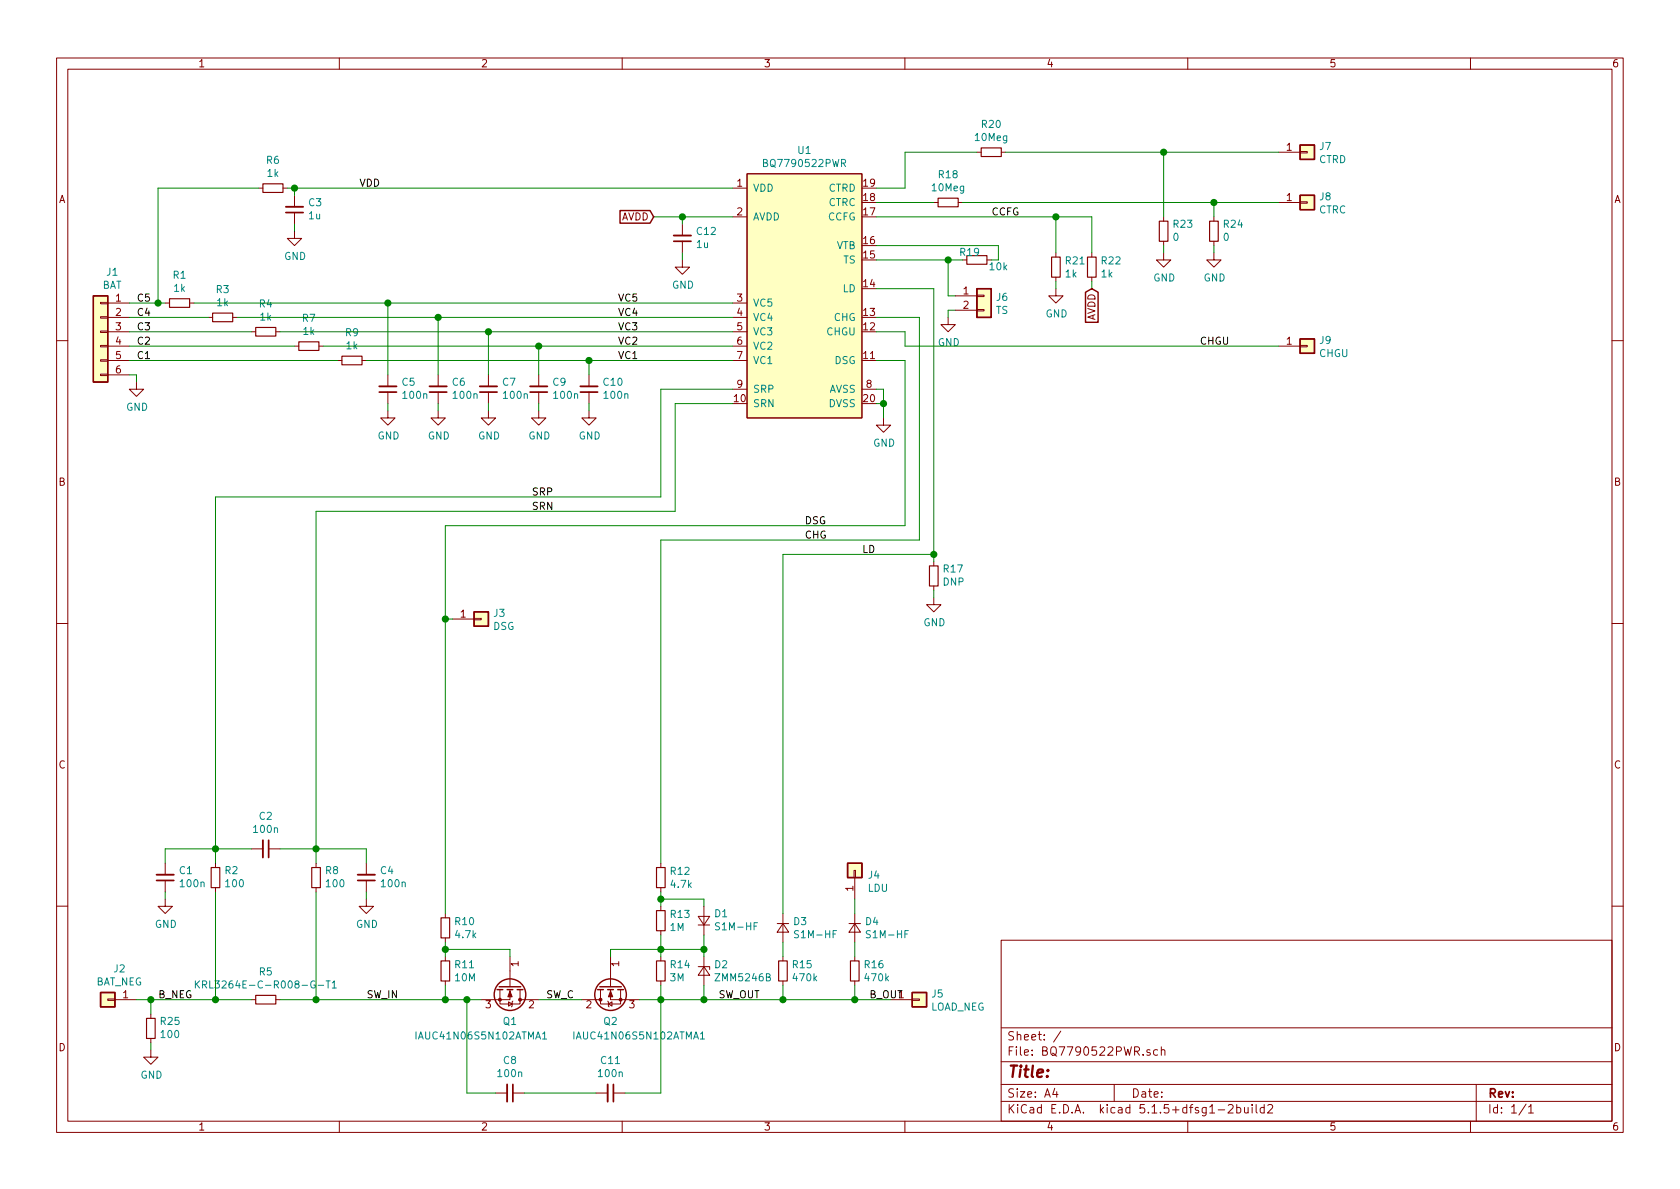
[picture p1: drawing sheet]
EESchema Schematic File Version 4
EELAYER 30 0
EELAYER END
$Descr A4 11693 8268
encoding utf-8
Sheet 1 1
Title ""
Date ""
Rev ""
Comp ""
Comment1 ""
Comment2 ""
Comment3 ""
Comment4 ""
$EndDescr
$Comp
L BQ7790522PWR:BQ7790522PWR U1
U 1 1
P 5200 1300
F 0 "U1" H 5600 1565 50  0000 C CNN
F 1 "BQ7790522PWR" H 5600 1474 50  0000 C CNN
F 2 "Package_SO:TSSOP-20_4.4x6.5mm_P0.65mm" H 5200 1300 50  0001 C CNN
F 3 "" H 5200 1300 50  0001 C CNN
	1    5200 1300
	1    0    0    -1  
$EndComp
$Comp
L Connector_Generic:Conn_01x06 J1
U 1 1
P 700 2300
F 0 "J1" H 618 2717 50  0000 C CNN
F 1 "BAT" H 618 2626 50  0000 C CNN
F 2 "Connector_JST:JST_PH_B6B-PH-K_1x06_P2.00mm_Vertical" H 700 2300 50  0001 C CNN
F 3 "~" H 700 2300 50  0001 C CNN
	1    700  2300
	-1   0    0    -1  
$EndComp
$Comp
L Connector_Generic:Conn_01x01 J2
U 1 1
P 750 6950
F 0 "J2" H 668 7167 50  0000 C CNN
F 1 "BAT_NEG" H 668 7076 50  0000 C CNN
F 2 "BQ7790522PWR:PTH_M3" H 750 6950 50  0001 C CNN
F 3 "~" H 750 6950 50  0001 C CNN
	1    750  6950
	-1   0    0    -1  
$EndComp
$Comp
L Connector_Generic:Conn_01x01 J5
U 1 1
P 6400 6950
F 0 "J5" H 6480 6992 50  0000 L CNN
F 1 "LOAD_NEG" H 6480 6901 50  0000 L CNN
F 2 "BQ7790522PWR:PTH_M3" H 6400 6950 50  0001 C CNN
F 3 "~" H 6400 6950 50  0001 C CNN
	1    6400 6950
	1    0    0    -1  
$EndComp
$Comp
L Device:Q_NMOS_GDS Q1
U 1 1
P 3550 6850
F 0 "Q1" V 3799 6850 50  0000 C CNN
F 1 "IAUC41N06S5N102ATMA1" V 3900 6650 50  0000 C CNN
F 2 "BQ7790522PWR:IAUC41N06S5N102" H 3750 6950 50  0001 C CNN
F 3 "~" H 3550 6850 50  0001 C CNN
	1    3550 6850
	0    1    1    0   
$EndComp
$Comp
L Device:Q_NMOS_GDS Q2
U 1 1
P 4250 6850
F 0 "Q2" V 4499 6850 50  0000 C CNN
F 1 "IAUC41N06S5N102ATMA1" V 4600 6650 50  0000 C CNN
F 2 "BQ7790522PWR:IAUC41N06S5N102" H 4450 6950 50  0001 C CNN
F 3 "~" H 4250 6850 50  0001 C CNN
	1    4250 6850
	0    -1   1    0   
$EndComp
$Comp
L power:GND #PWR01
U 1 1
P 950 2650
F 0 "#PWR01" H 950 2400 50  0001 C CNN
F 1 "GND" H 955 2477 50  0000 C CNN
F 2 "" H 950 2650 50  0001 C CNN
F 3 "" H 950 2650 50  0001 C CNN
	1    950  2650
	1    0    0    -1  
$EndComp
Wire Wire Line
	900  2600 950  2600
Wire Wire Line
	950  2600 950  2650
$Comp
L power:GND #PWR02
U 1 1
P 1050 7300
F 0 "#PWR02" H 1050 7050 50  0001 C CNN
F 1 "GND" H 1055 7127 50  0000 C CNN
F 2 "" H 1050 7300 50  0001 C CNN
F 3 "" H 1050 7300 50  0001 C CNN
	1    1050 7300
	1    0    0    -1  
$EndComp
Wire Wire Line
	950  6950 1050 6950
Wire Wire Line
	1050 6950 1050 7050
$Comp
L Device:R_Small R5
U 1 1
P 1850 6950
F 0 "R5" V 1654 6950 50  0000 C CNN
F 1 "KRL3264E-C-R008-G-T1" V 1745 6950 50  0000 C CNN
F 2 "Resistor_SMD:R_2512_6332Metric" H 1850 6950 50  0001 C CNN
F 3 "~" H 1850 6950 50  0001 C CNN
	1    1850 6950
	0    1    1    0   
$EndComp
$Comp
L Device:C_Small C8
U 1 1
P 3550 7600
F 0 "C8" V 3321 7600 50  0000 C CNN
F 1 "100n" V 3412 7600 50  0000 C CNN
F 2 "Capacitor_SMD:C_0805_2012Metric" H 3550 7600 50  0001 C CNN
F 3 "~" H 3550 7600 50  0001 C CNN
	1    3550 7600
	0    1    1    0   
$EndComp
$Comp
L Device:C_Small C11
U 1 1
P 4250 7600
F 0 "C11" V 4021 7600 50  0000 C CNN
F 1 "100n" V 4112 7600 50  0000 C CNN
F 2 "Capacitor_SMD:C_0805_2012Metric" H 4250 7600 50  0001 C CNN
F 3 "~" H 4250 7600 50  0001 C CNN
	1    4250 7600
	0    1    1    0   
$EndComp
Wire Wire Line
	4150 7600 3650 7600
Wire Wire Line
	3450 7600 3250 7600
Wire Wire Line
	3250 7600 3250 6950
Wire Wire Line
	3250 6950 3350 6950
Wire Wire Line
	3750 6950 4050 6950
Wire Wire Line
	4350 7600 4600 7600
Wire Wire Line
	4600 7600 4600 6950
Wire Wire Line
	4600 6950 4450 6950
Connection ~ 3250 6950
$Comp
L Device:R_Small R11
U 1 1
P 3100 6750
F 0 "R11" H 3159 6796 50  0000 L CNN
F 1 "10M" H 3159 6705 50  0000 L CNN
F 2 "Resistor_SMD:R_0805_2012Metric" H 3100 6750 50  0001 C CNN
F 3 "~" H 3100 6750 50  0001 C CNN
	1    3100 6750
	1    0    0    -1  
$EndComp
$Comp
L Device:R_Small R10
U 1 1
P 3100 6450
F 0 "R10" H 3159 6496 50  0000 L CNN
F 1 "4.7k" H 3159 6405 50  0000 L CNN
F 2 "Resistor_SMD:R_0805_2012Metric" H 3100 6450 50  0001 C CNN
F 3 "~" H 3100 6450 50  0001 C CNN
	1    3100 6450
	1    0    0    -1  
$EndComp
Wire Wire Line
	3550 6650 3550 6600
Wire Wire Line
	3550 6600 3100 6600
Wire Wire Line
	3100 6600 3100 6550
Wire Wire Line
	3100 6650 3100 6600
Connection ~ 3100 6600
Wire Wire Line
	3100 6850 3100 6950
Wire Wire Line
	3100 6950 3250 6950
$Comp
L Device:R_Small R14
U 1 1
P 4600 6750
F 0 "R14" H 4659 6796 50  0000 L CNN
F 1 "3M" H 4659 6705 50  0000 L CNN
F 2 "Resistor_SMD:R_0805_2012Metric" H 4600 6750 50  0001 C CNN
F 3 "~" H 4600 6750 50  0001 C CNN
	1    4600 6750
	1    0    0    -1  
$EndComp
$Comp
L Device:D_Zener_Small D2
U 1 1
P 4900 6750
F 0 "D2" V 4854 6818 50  0000 L CNN
F 1 "ZMM5246B" V 4945 6818 50  0000 L CNN
F 2 "Diode_SMD:D_MiniMELF" V 4900 6750 50  0001 C CNN
F 3 "~" V 4900 6750 50  0001 C CNN
	1    4900 6750
	0    1    1    0   
$EndComp
Wire Wire Line
	4250 6650 4250 6600
Wire Wire Line
	4250 6600 4600 6600
Wire Wire Line
	4900 6600 4900 6650
Wire Wire Line
	4600 6650 4600 6600
Connection ~ 4600 6600
Wire Wire Line
	4600 6600 4900 6600
Wire Wire Line
	4600 6850 4600 6950
Connection ~ 4600 6950
Wire Wire Line
	4600 6950 4900 6950
Wire Wire Line
	4900 6850 4900 6950
Connection ~ 4900 6950
$Comp
L Device:R_Small R13
U 1 1
P 4600 6400
F 0 "R13" H 4659 6446 50  0000 L CNN
F 1 "1M" H 4659 6355 50  0000 L CNN
F 2 "Resistor_SMD:R_0805_2012Metric" H 4600 6400 50  0001 C CNN
F 3 "~" H 4600 6400 50  0001 C CNN
	1    4600 6400
	1    0    0    -1  
$EndComp
$Comp
L Device:D_Small D1
U 1 1
P 4900 6400
F 0 "D1" V 4946 6332 50  0000 R CNN
F 1 "S1M-HF" V 4855 6332 50  0000 R CNN
F 2 "Diode_SMD:D_SMA" V 4900 6400 50  0001 C CNN
F 3 "~" V 4900 6400 50  0001 C CNN
	1    4900 6400
	0    -1   -1   0   
$EndComp
Wire Wire Line
	4900 6500 4900 6600
Connection ~ 4900 6600
Wire Wire Line
	4600 6500 4600 6600
Wire Wire Line
	4600 6250 4900 6250
Wire Wire Line
	4900 6250 4900 6300
Connection ~ 4600 6250
Wire Wire Line
	4600 6250 4600 6300
$Comp
L Device:R_Small R6
U 1 1
P 1900 1300
F 0 "R6" V 1704 1300 50  0000 C CNN
F 1 "1k" V 1795 1300 50  0000 C CNN
F 2 "Resistor_SMD:R_0805_2012Metric" H 1900 1300 50  0001 C CNN
F 3 "~" H 1900 1300 50  0001 C CNN
	1    1900 1300
	0    1    1    0   
$EndComp
$Comp
L Device:C_Small C3
U 1 1
P 2050 1450
F 0 "C3" H 1958 1404 50  0000 R CNN
F 1 "1u" H 1958 1495 50  0000 R CNN
F 2 "Capacitor_SMD:C_0805_2012Metric" H 2050 1450 50  0001 C CNN
F 3 "~" H 2050 1450 50  0001 C CNN
	1    2050 1450
	-1   0    0    1   
$EndComp
$Comp
L power:GND #PWR04
U 1 1
P 2050 1600
F 0 "#PWR04" H 2050 1350 50  0001 C CNN
F 1 "GND" H 2055 1427 50  0000 C CNN
F 2 "" H 2050 1600 50  0001 C CNN
F 3 "" H 2050 1600 50  0001 C CNN
	1    2050 1600
	1    0    0    -1  
$EndComp
Wire Wire Line
	2050 1600 2050 1550
Wire Wire Line
	2000 1300 2050 1300
Wire Wire Line
	2050 1300 2050 1350
$Comp
L Device:C_Small C12
U 1 1
P 4750 1650
F 0 "C12" H 4658 1604 50  0000 R CNN
F 1 "1u" H 4658 1695 50  0000 R CNN
F 2 "Capacitor_SMD:C_0805_2012Metric" H 4750 1650 50  0001 C CNN
F 3 "~" H 4750 1650 50  0001 C CNN
	1    4750 1650
	-1   0    0    1   
$EndComp
$Comp
L power:GND #PWR012
U 1 1
P 4750 1800
F 0 "#PWR012" H 4750 1550 50  0001 C CNN
F 1 "GND" H 4755 1627 50  0000 C CNN
F 2 "" H 4750 1800 50  0001 C CNN
F 3 "" H 4750 1800 50  0001 C CNN
	1    4750 1800
	1    0    0    -1  
$EndComp
Wire Wire Line
	4750 1800 4750 1750
$Comp
L Device:R_Small R1
U 1 1
P 1250 2100
F 0 "R1" V 1054 2100 50  0000 C CNN
F 1 "1k" V 1145 2100 50  0000 C CNN
F 2 "Resistor_SMD:R_0805_2012Metric" H 1250 2100 50  0001 C CNN
F 3 "~" H 1250 2100 50  0001 C CNN
	1    1250 2100
	0    1    1    0   
$EndComp
$Comp
L Device:R_Small R3
U 1 1
P 1550 2200
F 0 "R3" V 1354 2200 50  0000 C CNN
F 1 "1k" V 1445 2200 50  0000 C CNN
F 2 "Resistor_SMD:R_0805_2012Metric" H 1550 2200 50  0001 C CNN
F 3 "~" H 1550 2200 50  0001 C CNN
	1    1550 2200
	0    1    1    0   
$EndComp
$Comp
L Device:R_Small R4
U 1 1
P 1850 2300
F 0 "R4" V 1654 2300 50  0000 C CNN
F 1 "1k" V 1745 2300 50  0000 C CNN
F 2 "Resistor_SMD:R_0805_2012Metric" H 1850 2300 50  0001 C CNN
F 3 "~" H 1850 2300 50  0001 C CNN
	1    1850 2300
	0    1    1    0   
$EndComp
$Comp
L Device:R_Small R7
U 1 1
P 2150 2400
F 0 "R7" V 1954 2400 50  0000 C CNN
F 1 "1k" V 2045 2400 50  0000 C CNN
F 2 "Resistor_SMD:R_0805_2012Metric" H 2150 2400 50  0001 C CNN
F 3 "~" H 2150 2400 50  0001 C CNN
	1    2150 2400
	0    1    1    0   
$EndComp
$Comp
L Device:R_Small R9
U 1 1
P 2450 2500
F 0 "R9" V 2254 2500 50  0000 C CNN
F 1 "1k" V 2345 2500 50  0000 C CNN
F 2 "Resistor_SMD:R_0805_2012Metric" H 2450 2500 50  0001 C CNN
F 3 "~" H 2450 2500 50  0001 C CNN
	1    2450 2500
	0    1    1    0   
$EndComp
Wire Wire Line
	900  2100 1100 2100
Wire Wire Line
	1100 2100 1100 1300
Wire Wire Line
	1100 1300 1800 1300
Connection ~ 1100 2100
Wire Wire Line
	1100 2100 1150 2100
Connection ~ 2050 1300
Wire Wire Line
	5100 1500 4750 1500
Wire Wire Line
	4750 1500 4750 1550
Wire Wire Line
	1450 2200 900  2200
Wire Wire Line
	900  2300 1750 2300
Wire Wire Line
	900  2400 2050 2400
Wire Wire Line
	900  2500 2350 2500
$Comp
L Device:C_Small C5
U 1 1
P 2700 2700
F 0 "C5" H 2608 2654 50  0000 R CNN
F 1 "100n" H 2608 2745 50  0000 R CNN
F 2 "Capacitor_SMD:C_0805_2012Metric" H 2700 2700 50  0001 C CNN
F 3 "~" H 2700 2700 50  0001 C CNN
	1    2700 2700
	-1   0    0    1   
$EndComp
$Comp
L Device:C_Small C6
U 1 1
P 3050 2700
F 0 "C6" H 2958 2654 50  0000 R CNN
F 1 "100n" H 2958 2745 50  0000 R CNN
F 2 "Capacitor_SMD:C_0805_2012Metric" H 3050 2700 50  0001 C CNN
F 3 "~" H 3050 2700 50  0001 C CNN
	1    3050 2700
	-1   0    0    1   
$EndComp
$Comp
L Device:C_Small C7
U 1 1
P 3400 2700
F 0 "C7" H 3308 2654 50  0000 R CNN
F 1 "100n" H 3308 2745 50  0000 R CNN
F 2 "Capacitor_SMD:C_0805_2012Metric" H 3400 2700 50  0001 C CNN
F 3 "~" H 3400 2700 50  0001 C CNN
	1    3400 2700
	-1   0    0    1   
$EndComp
$Comp
L Device:C_Small C9
U 1 1
P 3750 2700
F 0 "C9" H 3658 2654 50  0000 R CNN
F 1 "100n" H 3658 2745 50  0000 R CNN
F 2 "Capacitor_SMD:C_0805_2012Metric" H 3750 2700 50  0001 C CNN
F 3 "~" H 3750 2700 50  0001 C CNN
	1    3750 2700
	-1   0    0    1   
$EndComp
Wire Wire Line
	2050 1300 5100 1300
$Comp
L Device:C_Small C10
U 1 1
P 4100 2700
F 0 "C10" H 4008 2654 50  0000 R CNN
F 1 "100n" H 4008 2745 50  0000 R CNN
F 2 "Capacitor_SMD:C_0805_2012Metric" H 4100 2700 50  0001 C CNN
F 3 "~" H 4100 2700 50  0001 C CNN
	1    4100 2700
	-1   0    0    1   
$EndComp
Wire Wire Line
	1350 2100 2700 2100
Wire Wire Line
	1650 2200 3050 2200
Wire Wire Line
	1950 2300 3400 2300
Wire Wire Line
	2250 2400 3750 2400
Wire Wire Line
	2550 2500 4100 2500
$Comp
L power:GND #PWR06
U 1 1
P 2700 2850
F 0 "#PWR06" H 2700 2600 50  0001 C CNN
F 1 "GND" H 2705 2677 50  0000 C CNN
F 2 "" H 2700 2850 50  0001 C CNN
F 3 "" H 2700 2850 50  0001 C CNN
	1    2700 2850
	1    0    0    -1  
$EndComp
$Comp
L power:GND #PWR07
U 1 1
P 3050 2850
F 0 "#PWR07" H 3050 2600 50  0001 C CNN
F 1 "GND" H 3055 2677 50  0000 C CNN
F 2 "" H 3050 2850 50  0001 C CNN
F 3 "" H 3050 2850 50  0001 C CNN
	1    3050 2850
	1    0    0    -1  
$EndComp
$Comp
L power:GND #PWR08
U 1 1
P 3400 2850
F 0 "#PWR08" H 3400 2600 50  0001 C CNN
F 1 "GND" H 3405 2677 50  0000 C CNN
F 2 "" H 3400 2850 50  0001 C CNN
F 3 "" H 3400 2850 50  0001 C CNN
	1    3400 2850
	1    0    0    -1  
$EndComp
Wire Wire Line
	2700 2800 2700 2850
Wire Wire Line
	3050 2800 3050 2850
Wire Wire Line
	3400 2800 3400 2850
$Comp
L power:GND #PWR09
U 1 1
P 3750 2850
F 0 "#PWR09" H 3750 2600 50  0001 C CNN
F 1 "GND" H 3755 2677 50  0000 C CNN
F 2 "" H 3750 2850 50  0001 C CNN
F 3 "" H 3750 2850 50  0001 C CNN
	1    3750 2850
	1    0    0    -1  
$EndComp
$Comp
L power:GND #PWR010
U 1 1
P 4100 2850
F 0 "#PWR010" H 4100 2600 50  0001 C CNN
F 1 "GND" H 4105 2677 50  0000 C CNN
F 2 "" H 4100 2850 50  0001 C CNN
F 3 "" H 4100 2850 50  0001 C CNN
	1    4100 2850
	1    0    0    -1  
$EndComp
Wire Wire Line
	4100 2800 4100 2850
Wire Wire Line
	3750 2800 3750 2850
Wire Wire Line
	2700 2600 2700 2100
Connection ~ 2700 2100
Wire Wire Line
	2700 2100 5100 2100
Wire Wire Line
	3050 2600 3050 2200
Connection ~ 3050 2200
Wire Wire Line
	3050 2200 5100 2200
Wire Wire Line
	3400 2600 3400 2300
Connection ~ 3400 2300
Wire Wire Line
	3400 2300 5100 2300
Wire Wire Line
	3750 2600 3750 2400
Connection ~ 3750 2400
Wire Wire Line
	3750 2400 5100 2400
Wire Wire Line
	4100 2600 4100 2500
Connection ~ 4100 2500
Wire Wire Line
	4100 2500 5100 2500
Text Label 950  2100 0    50   ~ 0
C5
Text Label 950  2200 0    50   ~ 0
C4
Text Label 950  2300 0    50   ~ 0
C3
Text Label 950  2400 0    50   ~ 0
C2
Text Label 950  2500 0    50   ~ 0
C1
Text Label 2500 1300 0    50   ~ 0
VDD
Text GLabel 4550 1500 0    50   Input ~ 0
AVDD
Wire Wire Line
	4550 1500 4750 1500
Connection ~ 4750 1500
Text Label 4300 2100 0    50   ~ 0
VC5
Text Label 4300 2200 0    50   ~ 0
VC4
Text Label 4300 2300 0    50   ~ 0
VC3
Text Label 4300 2400 0    50   ~ 0
VC2
Text Label 4300 2500 0    50   ~ 0
VC1
$Comp
L Device:R_Small R2
U 1 1
P 1500 6100
F 0 "R2" H 1441 6054 50  0000 R CNN
F 1 "100" H 1441 6145 50  0000 R CNN
F 2 "Resistor_SMD:R_0805_2012Metric" H 1500 6100 50  0001 C CNN
F 3 "~" H 1500 6100 50  0001 C CNN
	1    1500 6100
	-1   0    0    1   
$EndComp
$Comp
L Device:R_Small R8
U 1 1
P 2200 6100
F 0 "R8" H 2141 6054 50  0000 R CNN
F 1 "100" H 2141 6145 50  0000 R CNN
F 2 "Resistor_SMD:R_0805_2012Metric" H 2200 6100 50  0001 C CNN
F 3 "~" H 2200 6100 50  0001 C CNN
	1    2200 6100
	-1   0    0    1   
$EndComp
$Comp
L Device:C_Small C2
U 1 1
P 1850 5900
F 0 "C2" V 1621 5900 50  0000 C CNN
F 1 "100n" V 1712 5900 50  0000 C CNN
F 2 "Capacitor_SMD:C_0805_2012Metric" H 1850 5900 50  0001 C CNN
F 3 "~" H 1850 5900 50  0001 C CNN
	1    1850 5900
	0    1    1    0   
$EndComp
Wire Wire Line
	1050 6950 1500 6950
Connection ~ 1050 6950
Wire Wire Line
	1500 6200 1500 6950
Wire Wire Line
	1950 6950 2200 6950
Connection ~ 3100 6950
Wire Wire Line
	2200 6200 2200 6950
Connection ~ 2200 6950
$Comp
L Device:C_Small C1
U 1 1
P 1150 6100
F 0 "C1" H 1058 6054 50  0000 R CNN
F 1 "100n" H 1058 6145 50  0000 R CNN
F 2 "Capacitor_SMD:C_0805_2012Metric" H 1150 6100 50  0001 C CNN
F 3 "~" H 1150 6100 50  0001 C CNN
	1    1150 6100
	-1   0    0    1   
$EndComp
$Comp
L Device:C_Small C4
U 1 1
P 2550 6100
F 0 "C4" H 2458 6054 50  0000 R CNN
F 1 "100n" H 2458 6145 50  0000 R CNN
F 2 "Capacitor_SMD:C_0805_2012Metric" H 2550 6100 50  0001 C CNN
F 3 "~" H 2550 6100 50  0001 C CNN
	1    2550 6100
	-1   0    0    1   
$EndComp
$Comp
L power:GND #PWR03
U 1 1
P 1150 6250
F 0 "#PWR03" H 1150 6000 50  0001 C CNN
F 1 "GND" H 1155 6077 50  0000 C CNN
F 2 "" H 1150 6250 50  0001 C CNN
F 3 "" H 1150 6250 50  0001 C CNN
	1    1150 6250
	1    0    0    -1  
$EndComp
$Comp
L power:GND #PWR05
U 1 1
P 2550 6250
F 0 "#PWR05" H 2550 6000 50  0001 C CNN
F 1 "GND" H 2555 6077 50  0000 C CNN
F 2 "" H 2550 6250 50  0001 C CNN
F 3 "" H 2550 6250 50  0001 C CNN
	1    2550 6250
	1    0    0    -1  
$EndComp
Wire Wire Line
	2550 6250 2550 6200
Wire Wire Line
	1150 6200 1150 6250
Wire Wire Line
	1500 6000 1500 5900
Wire Wire Line
	1500 3450 4600 3450
Wire Wire Line
	4600 3450 4600 2700
Wire Wire Line
	4600 2700 5100 2700
Wire Wire Line
	2200 6000 2200 5900
Wire Wire Line
	2200 3550 4700 3550
Wire Wire Line
	4700 3550 4700 2800
Wire Wire Line
	4700 2800 5100 2800
Text Label 3700 3450 0    50   ~ 0
SRP
Text Label 3700 3550 0    50   ~ 0
SRN
Wire Wire Line
	1750 5900 1500 5900
Connection ~ 1500 5900
Wire Wire Line
	1500 5900 1500 3450
Wire Wire Line
	1150 6000 1150 5900
Wire Wire Line
	1150 5900 1500 5900
Wire Wire Line
	1950 5900 2200 5900
Connection ~ 2200 5900
Wire Wire Line
	2200 5900 2200 3550
Wire Wire Line
	2550 6000 2550 5900
Wire Wire Line
	2550 5900 2200 5900
$Comp
L power:GND #PWR013
U 1 1
P 6150 2900
F 0 "#PWR013" H 6150 2650 50  0001 C CNN
F 1 "GND" H 6155 2727 50  0000 C CNN
F 2 "" H 6150 2900 50  0001 C CNN
F 3 "" H 6150 2900 50  0001 C CNN
	1    6150 2900
	1    0    0    -1  
$EndComp
Wire Wire Line
	6150 2900 6150 2800
Wire Wire Line
	6150 2700 6100 2700
Wire Wire Line
	6100 2800 6150 2800
Connection ~ 6150 2800
Wire Wire Line
	6150 2800 6150 2700
Wire Wire Line
	3100 6350 3100 4300
Wire Wire Line
	6300 3650 6300 2500
Wire Wire Line
	6300 2500 6100 2500
Text Label 5600 3650 0    50   ~ 0
DSG
Wire Wire Line
	6400 3750 6400 2200
Wire Wire Line
	6400 2200 6100 2200
Text Label 5600 3750 0    50   ~ 0
CHG
Wire Wire Line
	2200 6950 3100 6950
Wire Wire Line
	1500 6950 1750 6950
Connection ~ 1500 6950
Wire Wire Line
	4900 6950 5450 6950
$Comp
L Device:R_Small R15
U 1 1
P 5450 6750
F 0 "R15" H 5509 6796 50  0000 L CNN
F 1 "470k" H 5509 6705 50  0000 L CNN
F 2 "Resistor_SMD:R_0805_2012Metric" H 5450 6750 50  0001 C CNN
F 3 "~" H 5450 6750 50  0001 C CNN
	1    5450 6750
	1    0    0    -1  
$EndComp
Wire Wire Line
	5450 6850 5450 6950
Wire Wire Line
	3100 3650 6300 3650
Wire Wire Line
	4600 3750 6400 3750
Wire Wire Line
	6100 2000 6500 2000
Wire Wire Line
	6500 2000 6500 3850
Text Label 6000 3850 0    50   ~ 0
LD
$Comp
L Connector_Generic:Conn_01x02 J6
U 1 1
P 6850 2050
F 0 "J6" H 6930 2042 50  0000 L CNN
F 1 "TS" H 6930 1951 50  0000 L CNN
F 2 "Connector_PinHeader_2.54mm:PinHeader_1x02_P2.54mm_Vertical" H 6850 2050 50  0001 C CNN
F 3 "~" H 6850 2050 50  0001 C CNN
	1    6850 2050
	1    0    0    -1  
$EndComp
$Comp
L power:GND #PWR015
U 1 1
P 6600 2200
F 0 "#PWR015" H 6600 1950 50  0001 C CNN
F 1 "GND" H 6605 2027 50  0000 C CNN
F 2 "" H 6600 2200 50  0001 C CNN
F 3 "" H 6600 2200 50  0001 C CNN
	1    6600 2200
	1    0    0    -1  
$EndComp
Wire Wire Line
	6600 2200 6600 2150
Wire Wire Line
	6600 2150 6650 2150
Wire Wire Line
	6100 1800 6600 1800
Wire Wire Line
	6600 1800 6600 2050
Wire Wire Line
	6600 2050 6650 2050
$Comp
L Device:R_Small R19
U 1 1
P 6800 1800
F 0 "R19" V 6850 1850 50  0000 C CNN
F 1 "10k" V 6750 1650 50  0000 C CNN
F 2 "Resistor_SMD:R_0805_2012Metric" H 6800 1800 50  0001 C CNN
F 3 "~" H 6800 1800 50  0001 C CNN
	1    6800 1800
	0    -1   -1   0   
$EndComp
Wire Wire Line
	6700 1800 6600 1800
Connection ~ 6600 1800
Wire Wire Line
	6100 1700 6950 1700
Wire Wire Line
	6950 1700 6950 1800
Wire Wire Line
	6950 1800 6900 1800
$Comp
L Device:R_Small R21
U 1 1
P 7350 1850
F 0 "R21" H 7409 1896 50  0000 L CNN
F 1 "1k" H 7409 1805 50  0000 L CNN
F 2 "Resistor_SMD:R_0805_2012Metric" H 7350 1850 50  0001 C CNN
F 3 "~" H 7350 1850 50  0001 C CNN
	1    7350 1850
	1    0    0    -1  
$EndComp
$Comp
L Device:R_Small R22
U 1 1
P 7600 1850
F 0 "R22" H 7659 1896 50  0000 L CNN
F 1 "1k" H 7659 1805 50  0000 L CNN
F 2 "Resistor_SMD:R_0805_2012Metric" H 7600 1850 50  0001 C CNN
F 3 "~" H 7600 1850 50  0001 C CNN
	1    7600 1850
	1    0    0    -1  
$EndComp
$Comp
L power:GND #PWR016
U 1 1
P 7350 2000
F 0 "#PWR016" H 7350 1750 50  0001 C CNN
F 1 "GND" H 7355 1827 50  0000 C CNN
F 2 "" H 7350 2000 50  0001 C CNN
F 3 "" H 7350 2000 50  0001 C CNN
	1    7350 2000
	1    0    0    -1  
$EndComp
Wire Wire Line
	7350 1950 7350 2000
Wire Wire Line
	6100 1500 7350 1500
Wire Wire Line
	7350 1500 7350 1750
Wire Wire Line
	7600 1750 7600 1500
Wire Wire Line
	7600 1500 7350 1500
Connection ~ 7350 1500
Text GLabel 7600 2000 3    50   Input ~ 0
AVDD
Wire Wire Line
	7600 2000 7600 1950
$Comp
L Device:R_Small R18
U 1 1
P 6600 1400
F 0 "R18" V 6404 1400 50  0000 C CNN
F 1 "10Meg" V 6495 1400 50  0000 C CNN
F 2 "Resistor_SMD:R_0805_2012Metric" H 6600 1400 50  0001 C CNN
F 3 "~" H 6600 1400 50  0001 C CNN
	1    6600 1400
	0    1    1    0   
$EndComp
$Comp
L Device:R_Small R20
U 1 1
P 6900 1050
F 0 "R20" V 6704 1050 50  0000 C CNN
F 1 "10Meg" V 6795 1050 50  0000 C CNN
F 2 "Resistor_SMD:R_0805_2012Metric" H 6900 1050 50  0001 C CNN
F 3 "~" H 6900 1050 50  0001 C CNN
	1    6900 1050
	0    1    1    0   
$EndComp
Wire Wire Line
	6100 1400 6500 1400
Text Label 6900 1500 0    50   ~ 0
CCFG
Wire Wire Line
	4600 6200 4600 6250
$Comp
L Device:R_Small R12
U 1 1
P 4600 6100
F 0 "R12" H 4659 6146 50  0000 L CNN
F 1 "4.7k" H 4659 6055 50  0000 L CNN
F 2 "Resistor_SMD:R_0805_2012Metric" H 4600 6100 50  0001 C CNN
F 3 "~" H 4600 6100 50  0001 C CNN
	1    4600 6100
	1    0    0    -1  
$EndComp
$Comp
L Device:D_Small D3
U 1 1
P 5450 6450
F 0 "D3" V 5404 6518 50  0000 L CNN
F 1 "S1M-HF" V 5495 6518 50  0000 L CNN
F 2 "Diode_SMD:D_SMA" V 5450 6450 50  0001 C CNN
F 3 "~" V 5450 6450 50  0001 C CNN
	1    5450 6450
	0    1    1    0   
$EndComp
Wire Wire Line
	5450 6550 5450 6650
$Comp
L Device:R_Small R17
U 1 1
P 6500 4000
F 0 "R17" H 6441 3954 50  0000 R CNN
F 1 "DNP" H 6441 4045 50  0000 R CNN
F 2 "Resistor_SMD:R_0805_2012Metric" H 6500 4000 50  0001 C CNN
F 3 "~" H 6500 4000 50  0001 C CNN
	1    6500 4000
	-1   0    0    1   
$EndComp
$Comp
L power:GND #PWR014
U 1 1
P 6500 4150
F 0 "#PWR014" H 6500 3900 50  0001 C CNN
F 1 "GND" H 6505 3977 50  0000 C CNN
F 2 "" H 6500 4150 50  0001 C CNN
F 3 "" H 6500 4150 50  0001 C CNN
	1    6500 4150
	1    0    0    -1  
$EndComp
Wire Wire Line
	6500 4150 6500 4100
Wire Wire Line
	6500 3900 6500 3850
Connection ~ 6500 3850
$Comp
L Device:R_Small R23
U 1 1
P 8100 1600
F 0 "R23" H 8041 1554 50  0000 R CNN
F 1 "0" H 8041 1645 50  0000 R CNN
F 2 "Resistor_SMD:R_0805_2012Metric" H 8100 1600 50  0001 C CNN
F 3 "~" H 8100 1600 50  0001 C CNN
	1    8100 1600
	-1   0    0    1   
$EndComp
$Comp
L Device:R_Small R24
U 1 1
P 8450 1600
F 0 "R24" H 8391 1554 50  0000 R CNN
F 1 "0" H 8391 1645 50  0000 R CNN
F 2 "Resistor_SMD:R_0805_2012Metric" H 8450 1600 50  0001 C CNN
F 3 "~" H 8450 1600 50  0001 C CNN
	1    8450 1600
	-1   0    0    1   
$EndComp
$Comp
L Connector_Generic:Conn_01x01 J7
U 1 1
P 9100 1050
F 0 "J7" H 9180 1092 50  0000 L CNN
F 1 "CTRD" H 9180 1001 50  0000 L CNN
F 2 "Connector_PinHeader_2.54mm:PinHeader_1x01_P2.54mm_Vertical" H 9100 1050 50  0001 C CNN
F 3 "~" H 9100 1050 50  0001 C CNN
	1    9100 1050
	1    0    0    -1  
$EndComp
$Comp
L Connector_Generic:Conn_01x01 J8
U 1 1
P 9100 1400
F 0 "J8" H 9180 1442 50  0000 L CNN
F 1 "CTRC" H 9180 1351 50  0000 L CNN
F 2 "Connector_PinHeader_2.54mm:PinHeader_1x01_P2.54mm_Vertical" H 9100 1400 50  0001 C CNN
F 3 "~" H 9100 1400 50  0001 C CNN
	1    9100 1400
	1    0    0    -1  
$EndComp
$Comp
L power:GND #PWR017
U 1 1
P 8100 1750
F 0 "#PWR017" H 8100 1500 50  0001 C CNN
F 1 "GND" H 8105 1577 50  0000 C CNN
F 2 "" H 8100 1750 50  0001 C CNN
F 3 "" H 8100 1750 50  0001 C CNN
	1    8100 1750
	1    0    0    -1  
$EndComp
$Comp
L power:GND #PWR018
U 1 1
P 8450 1750
F 0 "#PWR018" H 8450 1500 50  0001 C CNN
F 1 "GND" H 8455 1577 50  0000 C CNN
F 2 "" H 8450 1750 50  0001 C CNN
F 3 "" H 8450 1750 50  0001 C CNN
	1    8450 1750
	1    0    0    -1  
$EndComp
Wire Wire Line
	8450 1750 8450 1700
Wire Wire Line
	8100 1750 8100 1700
Wire Wire Line
	6700 1400 8450 1400
Wire Wire Line
	8450 1500 8450 1400
Connection ~ 8450 1400
Wire Wire Line
	8450 1400 8900 1400
Wire Wire Line
	6100 1300 6300 1300
Wire Wire Line
	6300 1300 6300 1050
Wire Wire Line
	6300 1050 6800 1050
Wire Wire Line
	7000 1050 8100 1050
Wire Wire Line
	8100 1050 8100 1500
Connection ~ 8100 1050
Wire Wire Line
	8100 1050 8900 1050
$Comp
L Connector_Generic:Conn_01x01 J3
U 1 1
P 3350 4300
F 0 "J3" H 3430 4342 50  0000 L CNN
F 1 "DSG" H 3430 4251 50  0000 L CNN
F 2 "Connector_PinHeader_2.54mm:PinHeader_1x01_P2.54mm_Vertical" H 3350 4300 50  0001 C CNN
F 3 "~" H 3350 4300 50  0001 C CNN
	1    3350 4300
	1    0    0    -1  
$EndComp
Wire Wire Line
	3150 4300 3100 4300
Connection ~ 3100 4300
Wire Wire Line
	3100 4300 3100 3650
$Comp
L Connector_Generic:Conn_01x01 J9
U 1 1
P 9100 2400
F 0 "J9" H 9180 2442 50  0000 L CNN
F 1 "CHGU" H 9180 2351 50  0000 L CNN
F 2 "Connector_PinHeader_2.54mm:PinHeader_1x01_P2.54mm_Vertical" H 9100 2400 50  0001 C CNN
F 3 "~" H 9100 2400 50  0001 C CNN
	1    9100 2400
	1    0    0    -1  
$EndComp
Wire Wire Line
	6100 2300 6300 2300
Wire Wire Line
	6300 2300 6300 2400
Wire Wire Line
	6300 2400 8900 2400
Connection ~ 5450 6950
Wire Wire Line
	5450 6950 5950 6950
Wire Wire Line
	5450 6350 5450 3850
Wire Wire Line
	5450 3850 6500 3850
$Comp
L Connector_Generic:Conn_01x01 J4
U 1 1
P 5950 6050
F 0 "J4" V 5914 5962 50  0000 R CNN
F 1 "LDU" V 5823 5962 50  0000 R CNN
F 2 "Connector_PinHeader_2.54mm:PinHeader_1x01_P2.54mm_Vertical" H 5950 6050 50  0001 C CNN
F 3 "~" H 5950 6050 50  0001 C CNN
	1    5950 6050
	0    -1   -1   0   
$EndComp
$Comp
L Device:R_Small R16
U 1 1
P 5950 6750
F 0 "R16" H 6009 6796 50  0000 L CNN
F 1 "470k" H 6009 6705 50  0000 L CNN
F 2 "Resistor_SMD:R_0805_2012Metric" H 5950 6750 50  0001 C CNN
F 3 "~" H 5950 6750 50  0001 C CNN
	1    5950 6750
	1    0    0    -1  
$EndComp
Wire Wire Line
	5950 6850 5950 6950
Connection ~ 5950 6950
Wire Wire Line
	5950 6950 6200 6950
$Comp
L Device:D_Small D4
U 1 1
P 5950 6450
F 0 "D4" V 5904 6518 50  0000 L CNN
F 1 "S1M-HF" V 5995 6518 50  0000 L CNN
F 2 "Diode_SMD:D_SMA" V 5950 6450 50  0001 C CNN
F 3 "~" V 5950 6450 50  0001 C CNN
	1    5950 6450
	0    1    1    0   
$EndComp
Wire Wire Line
	5950 6550 5950 6650
Wire Wire Line
	5950 6250 5950 6350
Wire Wire Line
	4600 3750 4600 6000
$Comp
L Device:R_Small R25
U 1 1
P 1050 7150
F 0 "R25" H 991 7104 50  0000 R CNN
F 1 "100" H 991 7195 50  0000 R CNN
F 2 "Resistor_SMD:R_0805_2012Metric" H 1050 7150 50  0001 C CNN
F 3 "~" H 1050 7150 50  0001 C CNN
	1    1050 7150
	-1   0    0    1   
$EndComp
Wire Wire Line
	1050 7250 1050 7300
Text Label 1100 6950 0    50   ~ 0
B_NEG
Text Label 6050 6950 0    50   ~ 0
B_OUT
Text Label 3800 6950 0    50   ~ 0
SW_C
Text Label 2550 6950 0    50   ~ 0
SW_IN
Text Label 5000 6950 0    50   ~ 0
SW_OUT
Text Label 8350 2400 0    50   ~ 0
CHGU
$EndSCHEMATC
